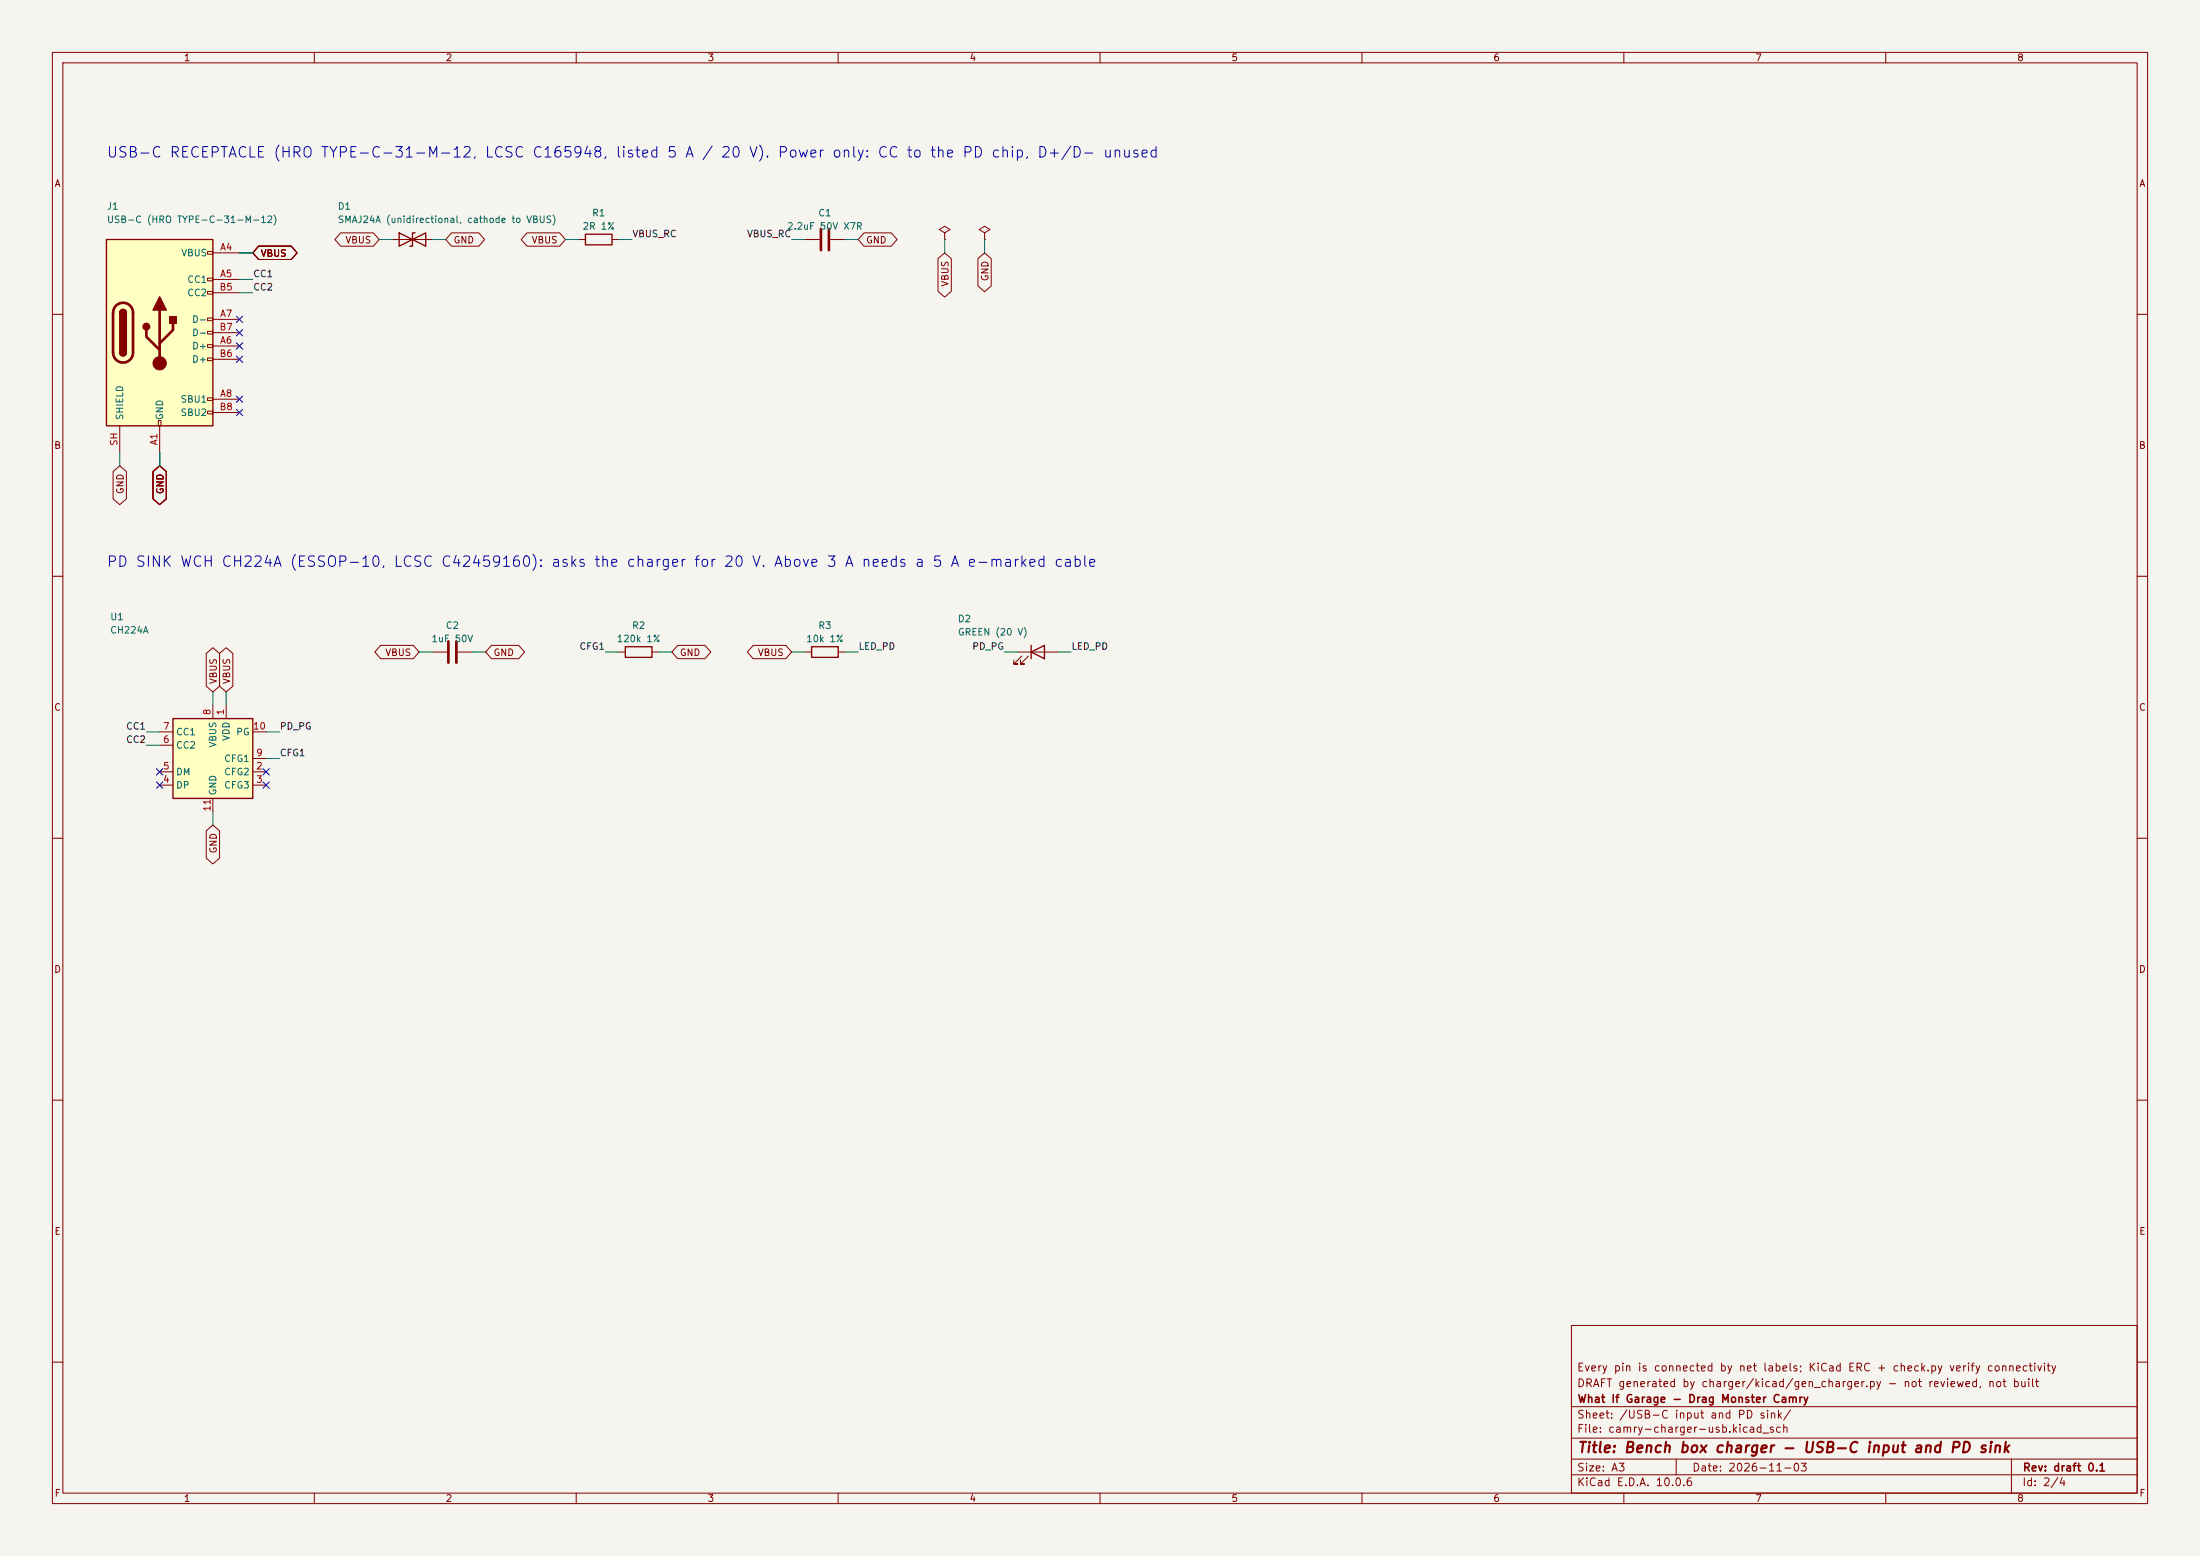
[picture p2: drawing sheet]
(kicad_sch
 (version 20250114)
 (generator "eeschema")
 (generator_version "9.0")
 (paper "A3")
 (title_block
  (title "Bench box charger - USB-C input and PD sink")
  (date "2026-11-03")
  (rev "draft 0.1")
  (company "What If Garage - Drag Monster Camry")
  (comment 1 "DRAFT generated by charger/kicad/gen_charger.py - not reviewed, not built")
  (comment 2 "Every pin is connected by net labels; KiCad ERC + check.py verify connectivity"))
 (lib_symbols
  (symbol "Connector:USB_C_Receptacle_USB2.0_16P"
   (pin_names
    (offset 1.016)) (exclude_from_sim no) (in_bom yes) (on_board yes)
   (in_pos_files yes)
   (duplicate_pin_numbers_are_jumpers no)
   (property "Reference" "J" (at 0 22.225 0) (show_name no) (do_not_autoplace no) (effects (font (size 1.27 1.27))))
   (property "Value" "USB_C_Receptacle_USB2.0_16P" (at 0 19.685 0) (show_name no) (do_not_autoplace no) (effects (font (size 1.27 1.27))))
   (property "Footprint" "" (at 3.81 0 0) (show_name no) (do_not_autoplace no) (hide yes) (effects (font (size 1.27 1.27))))
   (property "Datasheet" "https://www.usb.org/sites/default/files/documents/usb_type-c.zip" (at 3.81 0 0) (show_name no) (do_not_autoplace no) (hide yes) (effects (font (size 1.27 1.27))))
   (property "Description" "USB 2.0-only 16P Type-C Receptacle connector" (at 0 0 0) (show_name no) (do_not_autoplace no) (hide yes) (effects (font (size 1.27 1.27))))
   (symbol "USB_C_Receptacle_USB2.0_16P_0_0"
    (rectangle (start -0.254 -17.78) (end 0.254 -16.764) (stroke (width 0) (type default)) (fill (type none)))
    (rectangle (start 10.16 15.494) (end 9.144 14.986) (stroke (width 0) (type default)) (fill (type none)))
    (rectangle (start 10.16 10.414) (end 9.144 9.906) (stroke (width 0) (type default)) (fill (type none)))
    (rectangle (start 10.16 7.874) (end 9.144 7.366) (stroke (width 0) (type default)) (fill (type none)))
    (rectangle (start 10.16 2.794) (end 9.144 2.286) (stroke (width 0) (type default)) (fill (type none)))
    (rectangle (start 10.16 0.254) (end 9.144 -0.254) (stroke (width 0) (type default)) (fill (type none)))
    (rectangle (start 10.16 -2.286) (end 9.144 -2.794) (stroke (width 0) (type default)) (fill (type none)))
    (rectangle (start 10.16 -4.826) (end 9.144 -5.334) (stroke (width 0) (type default)) (fill (type none)))
    (rectangle (start 10.16 -12.446) (end 9.144 -12.954) (stroke (width 0) (type default)) (fill (type none)))
    (rectangle (start 10.16 -14.986) (end 9.144 -15.494) (stroke (width 0) (type default)) (fill (type none))))
   (symbol "USB_C_Receptacle_USB2.0_16P_0_1"
    (rectangle (start -10.16 17.78) (end 10.16 -17.78) (stroke (width 0.254) (type default)) (fill (type background)))
    (polyline (pts (xy -8.89 -3.81) (xy -8.89 3.81)) (stroke (width 0.508) (type default)) (fill (type none)))
    (rectangle (start -7.62 -3.81) (end -6.35 3.81) (stroke (width 0.254) (type default)) (fill (type outline)))
    (arc (start -7.62 3.81) (mid -6.985 4.4423) (end -6.35 3.81) (stroke (width 0.254) (type default)) (fill (type none)))
    (arc (start -7.62 3.81) (mid -6.985 4.4423) (end -6.35 3.81) (stroke (width 0.254) (type default)) (fill (type outline)))
    (arc (start -8.89 3.81) (mid -6.985 5.7067) (end -5.08 3.81) (stroke (width 0.508) (type default)) (fill (type none)))
    (arc (start -5.08 -3.81) (mid -6.985 -5.7067) (end -8.89 -3.81) (stroke (width 0.508) (type default)) (fill (type none)))
    (arc (start -6.35 -3.81) (mid -6.985 -4.4423) (end -7.62 -3.81) (stroke (width 0.254) (type default)) (fill (type none)))
    (arc (start -6.35 -3.81) (mid -6.985 -4.4423) (end -7.62 -3.81) (stroke (width 0.254) (type default)) (fill (type outline)))
    (polyline (pts (xy -5.08 3.81) (xy -5.08 -3.81)) (stroke (width 0.508) (type default)) (fill (type none)))
    (circle (center -2.54 1.143) (radius 0.635) (stroke (width 0.254) (type default)) (fill (type outline)))
    (polyline (pts (xy -1.27 4.318) (xy 0 6.858) (xy 1.27 4.318) (xy -1.27 4.318)) (stroke (width 0.254) (type default)) (fill (type outline)))
    (polyline (pts (xy 0 -2.032) (xy 2.54 0.508) (xy 2.54 1.778)) (stroke (width 0.508) (type default)) (fill (type none)))
    (polyline (pts (xy 0 -3.302) (xy -2.54 -0.762) (xy -2.54 0.508)) (stroke (width 0.508) (type default)) (fill (type none)))
    (polyline (pts (xy 0 -5.842) (xy 0 4.318)) (stroke (width 0.508) (type default)) (fill (type none)))
    (circle (center 0 -5.842) (radius 1.27) (stroke (width 0) (type default)) (fill (type outline)))
    (rectangle (start 1.905 1.778) (end 3.175 3.048) (stroke (width 0.254) (type default)) (fill (type outline))))
   (symbol "USB_C_Receptacle_USB2.0_16P_1_1"
    (pin passive line (at 0 -22.86 90) (length 5.08) (name "GND" (effects (font (size 1.27 1.27)))) (number "A1" (effects (font (size 1.27 1.27)))))
    (pin passive line (at 15.24 15.24 180) (length 5.08) (name "VBUS" (effects (font (size 1.27 1.27)))) (number "A4" (effects (font (size 1.27 1.27)))))
    (pin bidirectional line (at 15.24 10.16 180) (length 5.08) (name "CC1" (effects (font (size 1.27 1.27)))) (number "A5" (effects (font (size 1.27 1.27)))))
    (pin bidirectional line (at 15.24 -2.54 180) (length 5.08) (name "D+" (effects (font (size 1.27 1.27)))) (number "A6" (effects (font (size 1.27 1.27)))))
    (pin bidirectional line (at 15.24 2.54 180) (length 5.08) (name "D-" (effects (font (size 1.27 1.27)))) (number "A7" (effects (font (size 1.27 1.27)))))
    (pin bidirectional line (at 15.24 -12.7 180) (length 5.08) (name "SBU1" (effects (font (size 1.27 1.27)))) (number "A8" (effects (font (size 1.27 1.27)))))
    (pin passive line (at 15.24 15.24 180) (length 5.08) (hide yes) (name "VBUS" (effects (font (size 1.27 1.27)))) (number "A9" (effects (font (size 1.27 1.27)))))
    (pin passive line (at 0 -22.86 90) (length 5.08) (hide yes) (name "GND" (effects (font (size 1.27 1.27)))) (number "A12" (effects (font (size 1.27 1.27)))))
    (pin passive line (at 0 -22.86 90) (length 5.08) (hide yes) (name "GND" (effects (font (size 1.27 1.27)))) (number "B1" (effects (font (size 1.27 1.27)))))
    (pin passive line (at 15.24 15.24 180) (length 5.08) (hide yes) (name "VBUS" (effects (font (size 1.27 1.27)))) (number "B4" (effects (font (size 1.27 1.27)))))
    (pin bidirectional line (at 15.24 7.62 180) (length 5.08) (name "CC2" (effects (font (size 1.27 1.27)))) (number "B5" (effects (font (size 1.27 1.27)))))
    (pin bidirectional line (at 15.24 -5.08 180) (length 5.08) (name "D+" (effects (font (size 1.27 1.27)))) (number "B6" (effects (font (size 1.27 1.27)))))
    (pin bidirectional line (at 15.24 0 180) (length 5.08) (name "D-" (effects (font (size 1.27 1.27)))) (number "B7" (effects (font (size 1.27 1.27)))))
    (pin bidirectional line (at 15.24 -15.24 180) (length 5.08) (name "SBU2" (effects (font (size 1.27 1.27)))) (number "B8" (effects (font (size 1.27 1.27)))))
    (pin passive line (at 15.24 15.24 180) (length 5.08) (hide yes) (name "VBUS" (effects (font (size 1.27 1.27)))) (number "B9" (effects (font (size 1.27 1.27)))))
    (pin passive line (at 0 -22.86 90) (length 5.08) (hide yes) (name "GND" (effects (font (size 1.27 1.27)))) (number "B12" (effects (font (size 1.27 1.27)))))
    (pin passive line (at -7.62 -22.86 90) (length 5.08) (name "SHIELD" (effects (font (size 1.27 1.27)))) (number "SH" (effects (font (size 1.27 1.27))))))
   (embedded_fonts no))
  (symbol "Device:D_TVS"
   (pin_numbers (hide yes))
   (pin_names
    (offset 1.016) (hide yes)) (exclude_from_sim no) (in_bom yes) (on_board yes)
   (in_pos_files yes)
   (duplicate_pin_numbers_are_jumpers no)
   (property "Reference" "D" (at 0 2.54 0) (show_name no) (do_not_autoplace no) (effects (font (size 1.27 1.27))))
   (property "Value" "D_TVS" (at 0 -2.54 0) (show_name no) (do_not_autoplace no) (effects (font (size 1.27 1.27))))
   (property "Footprint" "" (at 0 0 0) (show_name no) (do_not_autoplace no) (hide yes) (effects (font (size 1.27 1.27))))
   (property "Datasheet" "" (at 0 0 0) (show_name no) (do_not_autoplace no) (hide yes) (effects (font (size 1.27 1.27))))
   (property "Description" "Bidirectional transient-voltage-suppression diode" (at 0 0 0) (show_name no) (do_not_autoplace no) (hide yes) (effects (font (size 1.27 1.27))))
   (symbol "D_TVS_0_1"
    (polyline (pts (xy -2.54 1.27) (xy -2.54 -1.27) (xy 2.54 1.27) (xy 2.54 -1.27) (xy -2.54 1.27)) (stroke (width 0.254) (type default)) (fill (type none)))
    (polyline (pts (xy 0.508 1.27) (xy 0 1.27) (xy 0 -1.27) (xy -0.508 -1.27)) (stroke (width 0.254) (type default)) (fill (type none)))
    (polyline (pts (xy 1.27 0) (xy -1.27 0)) (stroke (width 0) (type default)) (fill (type none))))
   (symbol "D_TVS_1_1"
    (pin passive line (at -3.81 0 0) (length 2.54) (name "A1" (effects (font (size 1.27 1.27)))) (number "1" (effects (font (size 1.27 1.27)))))
    (pin passive line (at 3.81 0 180) (length 2.54) (name "A2" (effects (font (size 1.27 1.27)))) (number "2" (effects (font (size 1.27 1.27))))))
   (embedded_fonts no))
  (symbol "Device:R"
   (pin_numbers (hide yes))
   (pin_names
    (offset 0)) (exclude_from_sim no) (in_bom yes) (on_board yes)
   (in_pos_files yes)
   (duplicate_pin_numbers_are_jumpers no)
   (property "Reference" "R" (at 2.032 0 90) (show_name no) (do_not_autoplace no) (effects (font (size 1.27 1.27))))
   (property "Value" "R" (at 0 0 90) (show_name no) (do_not_autoplace no) (effects (font (size 1.27 1.27))))
   (property "Footprint" "" (at -1.778 0 90) (show_name no) (do_not_autoplace no) (hide yes) (effects (font (size 1.27 1.27))))
   (property "Datasheet" "" (at 0 0 0) (show_name no) (do_not_autoplace no) (hide yes) (effects (font (size 1.27 1.27))))
   (property "Description" "Resistor" (at 0 0 0) (show_name no) (do_not_autoplace no) (hide yes) (effects (font (size 1.27 1.27))))
   (symbol "R_0_1"
    (rectangle (start -1.016 -2.54) (end 1.016 2.54) (stroke (width 0.254) (type default)) (fill (type none))))
   (symbol "R_1_1"
    (pin passive line (at 0 3.81 270) (length 1.27) (name "" (effects (font (size 1.27 1.27)))) (number "1" (effects (font (size 1.27 1.27)))))
    (pin passive line (at 0 -3.81 90) (length 1.27) (name "" (effects (font (size 1.27 1.27)))) (number "2" (effects (font (size 1.27 1.27))))))
   (embedded_fonts no))
  (symbol "Device:C"
   (pin_numbers (hide yes))
   (pin_names
    (offset 0.254)) (exclude_from_sim no) (in_bom yes) (on_board yes)
   (in_pos_files yes)
   (duplicate_pin_numbers_are_jumpers no)
   (property "Reference" "C" (at 0.635 2.54 0) (show_name no) (do_not_autoplace no) (effects (font (size 1.27 1.27)) (justify left)))
   (property "Value" "C" (at 0.635 -2.54 0) (show_name no) (do_not_autoplace no) (effects (font (size 1.27 1.27)) (justify left)))
   (property "Footprint" "" (at 0.9652 -3.81 0) (show_name no) (do_not_autoplace no) (hide yes) (effects (font (size 1.27 1.27))))
   (property "Datasheet" "" (at 0 0 0) (show_name no) (do_not_autoplace no) (hide yes) (effects (font (size 1.27 1.27))))
   (property "Description" "Unpolarized capacitor" (at 0 0 0) (show_name no) (do_not_autoplace no) (hide yes) (effects (font (size 1.27 1.27))))
   (symbol "C_0_1"
    (polyline (pts (xy -2.032 0.762) (xy 2.032 0.762)) (stroke (width 0.508) (type default)) (fill (type none)))
    (polyline (pts (xy -2.032 -0.762) (xy 2.032 -0.762)) (stroke (width 0.508) (type default)) (fill (type none))))
   (symbol "C_1_1"
    (pin passive line (at 0 3.81 270) (length 2.794) (name "" (effects (font (size 1.27 1.27)))) (number "1" (effects (font (size 1.27 1.27)))))
    (pin passive line (at 0 -3.81 90) (length 2.794) (name "" (effects (font (size 1.27 1.27)))) (number "2" (effects (font (size 1.27 1.27))))))
   (embedded_fonts no))
  (symbol "power:PWR_FLAG"
   (power global)
   (pin_numbers (hide yes))
   (pin_names
    (offset 0) (hide yes)) (exclude_from_sim no) (in_bom yes) (on_board yes)
   (in_pos_files yes)
   (duplicate_pin_numbers_are_jumpers no)
   (property "Reference" "#FLG" (at 0 1.905 0) (show_name no) (do_not_autoplace no) (hide yes) (effects (font (size 1.27 1.27))))
   (property "Value" "PWR_FLAG" (at 0 3.81 0) (show_name no) (do_not_autoplace no) (effects (font (size 1.27 1.27))))
   (property "Footprint" "" (at 0 0 0) (show_name no) (do_not_autoplace no) (hide yes) (effects (font (size 1.27 1.27))))
   (property "Datasheet" "" (at 0 0 0) (show_name no) (do_not_autoplace no) (hide yes) (effects (font (size 1.27 1.27))))
   (property "Description" "Special symbol for telling ERC where power comes from" (at 0 0 0) (show_name no) (do_not_autoplace no) (hide yes) (effects (font (size 1.27 1.27))))
   (symbol "PWR_FLAG_0_0"
    (pin power_out line (at 0 0 90) (length 0) (name "" (effects (font (size 1.27 1.27)))) (number "1" (effects (font (size 1.27 1.27))))))
   (symbol "PWR_FLAG_0_1"
    (polyline (pts (xy 0 0) (xy 0 1.27) (xy -1.016 1.905) (xy 0 2.54) (xy 1.016 1.905) (xy 0 1.27)) (stroke (width 0) (type default)) (fill (type none))))
   (embedded_fonts no))
  (symbol "Interface_USB:CH224K" (exclude_from_sim no) (in_bom yes) (on_board yes)
   (in_pos_files yes)
   (duplicate_pin_numbers_are_jumpers no)
   (property "Reference" "U" (at -7.874 -8.89 0) (show_name no) (do_not_autoplace no) (effects (font (size 1.27 1.27)) (justify left)))
   (property "Value" "CH224K" (at 3.048 -8.89 0) (show_name no) (do_not_autoplace no) (effects (font (size 1.27 1.27)) (justify left)))
   (property "Footprint" "Package_SO:SSOP-10-1EP_3.9x4.9mm_P1mm_EP2.1x3.3mm" (at 0 -24.13 0) (show_name no) (do_not_autoplace no) (hide yes) (effects (font (size 1.27 1.27))))
   (property "Datasheet" "https://www.wch.cn/downloads/file/301.html" (at 0 13.97 0) (show_name no) (do_not_autoplace no) (hide yes) (effects (font (size 1.27 1.27))))
   (property "Description" "100W USB Type-C PD3.0/2.0, BC1.2 Sink Controller, SSOP-10" (at 0 0 0) (show_name no) (do_not_autoplace no) (hide yes) (effects (font (size 1.27 1.27))))
   (symbol "CH224K_1_1"
    (rectangle (start -7.62 7.62) (end 7.62 -7.62) (stroke (width 0.254) (type default)) (fill (type background)))
    (pin power_in line (at 2.54 10.16 270) (length 2.54) (name "VDD" (effects (font (size 1.27 1.27)))) (number "1" (effects (font (size 1.27 1.27)))))
    (pin passive line (at 10.16 -2.54 180) (length 2.54) (name "CFG2" (effects (font (size 1.27 1.27)))) (number "2" (effects (font (size 1.27 1.27)))))
    (pin passive line (at 10.16 -5.08 180) (length 2.54) (name "CFG3" (effects (font (size 1.27 1.27)))) (number "3" (effects (font (size 1.27 1.27)))))
    (pin bidirectional line (at -10.16 -5.08 0) (length 2.54) (name "DP" (effects (font (size 1.27 1.27)))) (number "4" (effects (font (size 1.27 1.27)))))
    (pin bidirectional line (at -10.16 -2.54 0) (length 2.54) (name "DM" (effects (font (size 1.27 1.27)))) (number "5" (effects (font (size 1.27 1.27)))))
    (pin bidirectional line (at -10.16 2.54 0) (length 2.54) (name "CC2" (effects (font (size 1.27 1.27)))) (number "6" (effects (font (size 1.27 1.27)))))
    (pin bidirectional line (at -10.16 5.08 0) (length 2.54) (name "CC1" (effects (font (size 1.27 1.27)))) (number "7" (effects (font (size 1.27 1.27)))))
    (pin passive line (at 0 10.16 270) (length 2.54) (name "VBUS" (effects (font (size 1.27 1.27)))) (number "8" (effects (font (size 1.27 1.27)))))
    (pin passive line (at 10.16 0 180) (length 2.54) (name "CFG1" (effects (font (size 1.27 1.27)))) (number "9" (effects (font (size 1.27 1.27)))))
    (pin open_collector line (at 10.16 5.08 180) (length 2.54) (name "PG" (effects (font (size 1.27 1.27)))) (number "10" (effects (font (size 1.27 1.27)))))
    (pin power_in line (at 0 -10.16 90) (length 2.54) (name "GND" (effects (font (size 1.27 1.27)))) (number "11" (effects (font (size 1.27 1.27))))))
   (embedded_fonts no))
  (symbol "Device:LED"
   (pin_numbers (hide yes))
   (pin_names
    (offset 1.016) (hide yes)) (exclude_from_sim no) (in_bom yes) (on_board yes)
   (in_pos_files yes)
   (duplicate_pin_numbers_are_jumpers no)
   (property "Reference" "D" (at 0 2.54 0) (show_name no) (do_not_autoplace no) (effects (font (size 1.27 1.27))))
   (property "Value" "LED" (at 0 -2.54 0) (show_name no) (do_not_autoplace no) (effects (font (size 1.27 1.27))))
   (property "Footprint" "" (at 0 0 0) (show_name no) (do_not_autoplace no) (hide yes) (effects (font (size 1.27 1.27))))
   (property "Datasheet" "" (at 0 0 0) (show_name no) (do_not_autoplace no) (hide yes) (effects (font (size 1.27 1.27))))
   (property "Description" "Light emitting diode" (at 0 0 0) (show_name no) (do_not_autoplace no) (hide yes) (effects (font (size 1.27 1.27))))
   (property "Sim.Pins" "1=K 2=A" (at 0 0 0) (show_name no) (do_not_autoplace no) (hide yes) (effects (font (size 1.27 1.27))))
   (symbol "LED_0_1"
    (polyline (pts (xy -3.048 -0.762) (xy -4.572 -2.286) (xy -3.81 -2.286) (xy -4.572 -2.286) (xy -4.572 -1.524)) (stroke (width 0) (type default)) (fill (type none)))
    (polyline (pts (xy -1.778 -0.762) (xy -3.302 -2.286) (xy -2.54 -2.286) (xy -3.302 -2.286) (xy -3.302 -1.524)) (stroke (width 0) (type default)) (fill (type none)))
    (polyline (pts (xy -1.27 0) (xy 1.27 0)) (stroke (width 0) (type default)) (fill (type none)))
    (polyline (pts (xy -1.27 -1.27) (xy -1.27 1.27)) (stroke (width 0.254) (type default)) (fill (type none)))
    (polyline (pts (xy 1.27 -1.27) (xy 1.27 1.27) (xy -1.27 0) (xy 1.27 -1.27)) (stroke (width 0.254) (type default)) (fill (type none))))
   (symbol "LED_1_1"
    (pin passive line (at -3.81 0 0) (length 2.54) (name "K" (effects (font (size 1.27 1.27)))) (number "1" (effects (font (size 1.27 1.27)))))
    (pin passive line (at 3.81 0 180) (length 2.54) (name "A" (effects (font (size 1.27 1.27)))) (number "2" (effects (font (size 1.27 1.27))))))
   (embedded_fonts no)))
 (text "USB-C RECEPTACLE (HRO TYPE-C-31-M-12, LCSC C165948, listed 5 A / 20 V). Power only: CC to the PD chip, D+/D- unused"
  (exclude_from_sim no)
  (at 20.32 30.48 0)
  (effects (font (size 2 2)) (justify left bottom)))
 (symbol
  (lib_id "Connector:USB_C_Receptacle_USB2.0_16P")
  (at 30.48 63.5 0)
  (unit 1)
  (exclude_from_sim no)
  (in_bom yes)
  (on_board yes)
  (dnp no)
  (property "Reference" "J1" (at 20.32 39.37 0) (effects (font (size 1.27 1.27)) (justify left)))
  (property "Value" "USB-C (HRO TYPE-C-31-M-12)" (at 20.32 41.91 0) (effects (font (size 1.27 1.27)) (justify left)))
  (property "Footprint" "Connector_USB:USB_C_Receptacle_HRO_TYPE-C-31-M-12" (at 30.48 63.5 0) (hide yes) (effects (font (size 1.27 1.27))))
  (property "Datasheet" "" (at 30.48 63.5 0) (hide yes) (effects (font (size 1.27 1.27))))
  (property "Description" "top-mount right angle (HRO drawing: 5 A / 20 V, -30 to 80 C) at the board edge, faces the opening in the bench box left wall" (at 30.48 63.5 0) (hide yes) (effects (font (size 1.27 1.27))))
  (property "Manufacturer" "Korean Hroparts Elec (HRO)" (at 30.48 63.5 0) (hide yes) (effects (font (size 1.27 1.27))))
  (property "MPN" "TYPE-C-31-M-12" (at 30.48 63.5 0) (hide yes) (effects (font (size 1.27 1.27))))
  (property "LCSC" "C165948" (at 30.48 63.5 0) (hide yes) (effects (font (size 1.27 1.27))))
  (pin "A1")
  (pin "A4")
  (pin "A5")
  (pin "A6")
  (pin "A7")
  (pin "A8")
  (pin "A9")
  (pin "A12")
  (pin "B1")
  (pin "B4")
  (pin "B5")
  (pin "B6")
  (pin "B7")
  (pin "B8")
  (pin "B9")
  (pin "B12")
  (pin "SH"))
 (wire
  (pts (xy 30.48 86.36) (xy 30.48 88.9))
  (stroke (width 0) (type default)))
 (global_label "GND"
  (shape bidirectional)
  (at 30.48 88.9 270)
  (fields_autoplaced yes)
  (effects (font (size 1.27 1.27)) (justify right))
  (property "Intersheetrefs" "${INTERSHEET_REFS}" (at 30.48 88.9 0) (hide yes) (effects (font (size 1.27 1.27)) (justify left))))
 (wire
  (pts (xy 45.72 48.26) (xy 48.26 48.26))
  (stroke (width 0) (type default)))
 (global_label "VBUS"
  (shape bidirectional)
  (at 48.26 48.26 0)
  (fields_autoplaced yes)
  (effects (font (size 1.27 1.27)) (justify left))
  (property "Intersheetrefs" "${INTERSHEET_REFS}" (at 48.26 48.26 0) (hide yes) (effects (font (size 1.27 1.27)) (justify left))))
 (wire
  (pts (xy 45.72 53.34) (xy 48.26 53.34))
  (stroke (width 0) (type default)))
 (label "CC1"
  (at 48.26 53.34 0)
  (fields_autoplaced yes)
  (effects (font (size 1.27 1.27)) (justify left bottom)))
 (no_connect
  (at 45.72 66.04))
 (no_connect
  (at 45.72 60.96))
 (no_connect
  (at 45.72 76.2))
 (wire
  (pts (xy 45.72 48.26) (xy 48.26 48.26))
  (stroke (width 0) (type default)))
 (global_label "VBUS"
  (shape bidirectional)
  (at 48.26 48.26 0)
  (fields_autoplaced yes)
  (effects (font (size 1.27 1.27)) (justify left))
  (property "Intersheetrefs" "${INTERSHEET_REFS}" (at 48.26 48.26 0) (hide yes) (effects (font (size 1.27 1.27)) (justify left))))
 (wire
  (pts (xy 30.48 86.36) (xy 30.48 88.9))
  (stroke (width 0) (type default)))
 (global_label "GND"
  (shape bidirectional)
  (at 30.48 88.9 270)
  (fields_autoplaced yes)
  (effects (font (size 1.27 1.27)) (justify right))
  (property "Intersheetrefs" "${INTERSHEET_REFS}" (at 30.48 88.9 0) (hide yes) (effects (font (size 1.27 1.27)) (justify left))))
 (wire
  (pts (xy 30.48 86.36) (xy 30.48 88.9))
  (stroke (width 0) (type default)))
 (global_label "GND"
  (shape bidirectional)
  (at 30.48 88.9 270)
  (fields_autoplaced yes)
  (effects (font (size 1.27 1.27)) (justify right))
  (property "Intersheetrefs" "${INTERSHEET_REFS}" (at 30.48 88.9 0) (hide yes) (effects (font (size 1.27 1.27)) (justify left))))
 (wire
  (pts (xy 45.72 48.26) (xy 48.26 48.26))
  (stroke (width 0) (type default)))
 (global_label "VBUS"
  (shape bidirectional)
  (at 48.26 48.26 0)
  (fields_autoplaced yes)
  (effects (font (size 1.27 1.27)) (justify left))
  (property "Intersheetrefs" "${INTERSHEET_REFS}" (at 48.26 48.26 0) (hide yes) (effects (font (size 1.27 1.27)) (justify left))))
 (wire
  (pts (xy 45.72 55.88) (xy 48.26 55.88))
  (stroke (width 0) (type default)))
 (label "CC2"
  (at 48.26 55.88 0)
  (fields_autoplaced yes)
  (effects (font (size 1.27 1.27)) (justify left bottom)))
 (no_connect
  (at 45.72 68.58))
 (no_connect
  (at 45.72 63.5))
 (no_connect
  (at 45.72 78.74))
 (wire
  (pts (xy 45.72 48.26) (xy 48.26 48.26))
  (stroke (width 0) (type default)))
 (global_label "VBUS"
  (shape bidirectional)
  (at 48.26 48.26 0)
  (fields_autoplaced yes)
  (effects (font (size 1.27 1.27)) (justify left))
  (property "Intersheetrefs" "${INTERSHEET_REFS}" (at 48.26 48.26 0) (hide yes) (effects (font (size 1.27 1.27)) (justify left))))
 (wire
  (pts (xy 30.48 86.36) (xy 30.48 88.9))
  (stroke (width 0) (type default)))
 (global_label "GND"
  (shape bidirectional)
  (at 30.48 88.9 270)
  (fields_autoplaced yes)
  (effects (font (size 1.27 1.27)) (justify right))
  (property "Intersheetrefs" "${INTERSHEET_REFS}" (at 30.48 88.9 0) (hide yes) (effects (font (size 1.27 1.27)) (justify left))))
 (wire
  (pts (xy 22.86 86.36) (xy 22.86 88.9))
  (stroke (width 0) (type default)))
 (global_label "GND"
  (shape bidirectional)
  (at 22.86 88.9 270)
  (fields_autoplaced yes)
  (effects (font (size 1.27 1.27)) (justify right))
  (property "Intersheetrefs" "${INTERSHEET_REFS}" (at 22.86 88.9 0) (hide yes) (effects (font (size 1.27 1.27)) (justify left))))
 (symbol
  (lib_id "Device:D_TVS")
  (at 78.74 45.72 0)
  (unit 1)
  (exclude_from_sim no)
  (in_bom yes)
  (on_board yes)
  (dnp no)
  (property "Reference" "D1" (at 64.39 39.37 0) (effects (font (size 1.27 1.27)) (justify left)))
  (property "Value" "SMAJ24A (unidirectional, cathode to VBUS)" (at 64.39 41.91 0) (effects (font (size 1.27 1.27)) (justify left)))
  (property "Footprint" "Diode_SMD:D_SMA" (at 78.74 45.72 0) (hide yes) (effects (font (size 1.27 1.27))))
  (property "Datasheet" "" (at 78.74 45.72 0) (hide yes) (effects (font (size 1.27 1.27))))
  (property "Description" "clamps plug-in spikes below the BQ24610 33 V absolute maximum" (at 78.74 45.72 0) (hide yes) (effects (font (size 1.27 1.27))))
  (property "Manufacturer" "Littelfuse" (at 78.74 45.72 0) (hide yes) (effects (font (size 1.27 1.27))))
  (property "MPN" "SMAJ24A" (at 78.74 45.72 0) (hide yes) (effects (font (size 1.27 1.27))))
  (property "LCSC" "" (at 78.74 45.72 0) (hide yes) (effects (font (size 1.27 1.27))))
  (pin "1")
  (pin "2"))
 (wire
  (pts (xy 74.93 45.72) (xy 72.39 45.72))
  (stroke (width 0) (type default)))
 (global_label "VBUS"
  (shape bidirectional)
  (at 72.39 45.72 180)
  (fields_autoplaced yes)
  (effects (font (size 1.27 1.27)) (justify right))
  (property "Intersheetrefs" "${INTERSHEET_REFS}" (at 72.39 45.72 0) (hide yes) (effects (font (size 1.27 1.27)) (justify left))))
 (wire
  (pts (xy 82.55 45.72) (xy 85.09 45.72))
  (stroke (width 0) (type default)))
 (global_label "GND"
  (shape bidirectional)
  (at 85.09 45.72 0)
  (fields_autoplaced yes)
  (effects (font (size 1.27 1.27)) (justify left))
  (property "Intersheetrefs" "${INTERSHEET_REFS}" (at 85.09 45.72 0) (hide yes) (effects (font (size 1.27 1.27)) (justify left))))
 (symbol
  (lib_id "Device:R")
  (at 114.3 45.72 90)
  (unit 1)
  (exclude_from_sim no)
  (in_bom yes)
  (on_board yes)
  (dnp no)
  (property "Reference" "R1" (at 114.3 40.64 90) (effects (font (size 1.27 1.27))))
  (property "Value" "2R 1%" (at 114.3 43.18 90) (effects (font (size 1.27 1.27))))
  (property "Footprint" "Resistor_SMD:R_2010_5025Metric" (at 114.3 45.72 90) (hide yes) (effects (font (size 1.27 1.27))))
  (property "Datasheet" "" (at 114.3 45.72 90) (hide yes) (effects (font (size 1.27 1.27))))
  (property "Description" "TI SLUS892D 10.2.1.2.5 hot-plug damper" (at 114.3 45.72 90) (hide yes) (effects (font (size 1.27 1.27))))
  (property "Manufacturer" "Yageo" (at 114.3 45.72 90) (hide yes) (effects (font (size 1.27 1.27))))
  (property "MPN" "RC2010FK-072RL" (at 114.3 45.72 90) (hide yes) (effects (font (size 1.27 1.27))))
  (property "LCSC" "" (at 114.3 45.72 90) (hide yes) (effects (font (size 1.27 1.27))))
  (pin "1")
  (pin "2"))
 (wire
  (pts (xy 110.49 45.72) (xy 107.95 45.72))
  (stroke (width 0) (type default)))
 (global_label "VBUS"
  (shape bidirectional)
  (at 107.95 45.72 180)
  (fields_autoplaced yes)
  (effects (font (size 1.27 1.27)) (justify right))
  (property "Intersheetrefs" "${INTERSHEET_REFS}" (at 107.95 45.72 0) (hide yes) (effects (font (size 1.27 1.27)) (justify left))))
 (wire
  (pts (xy 118.11 45.72) (xy 120.65 45.72))
  (stroke (width 0) (type default)))
 (label "VBUS_RC"
  (at 120.65 45.72 0)
  (fields_autoplaced yes)
  (effects (font (size 1.27 1.27)) (justify left bottom)))
 (symbol
  (lib_id "Device:C")
  (at 157.48 45.72 90)
  (unit 1)
  (exclude_from_sim no)
  (in_bom yes)
  (on_board yes)
  (dnp no)
  (property "Reference" "C1" (at 157.48 40.64 90) (effects (font (size 1.27 1.27))))
  (property "Value" "2.2uF 50V X7R" (at 157.48 43.18 90) (effects (font (size 1.27 1.27))))
  (property "Footprint" "Capacitor_SMD:C_1210_3225Metric" (at 157.48 45.72 90) (hide yes) (effects (font (size 1.27 1.27))))
  (property "Datasheet" "" (at 157.48 45.72 90) (hide yes) (effects (font (size 1.27 1.27))))
  (property "Description" "" (at 157.48 45.72 90) (hide yes) (effects (font (size 1.27 1.27))))
  (property "Manufacturer" "TDK" (at 157.48 45.72 90) (hide yes) (effects (font (size 1.27 1.27))))
  (property "MPN" "C3225X7R1H225K250AB" (at 157.48 45.72 90) (hide yes) (effects (font (size 1.27 1.27))))
  (property "LCSC" "" (at 157.48 45.72 90) (hide yes) (effects (font (size 1.27 1.27))))
  (pin "1")
  (pin "2"))
 (wire
  (pts (xy 153.67 45.72) (xy 151.13 45.72))
  (stroke (width 0) (type default)))
 (label "VBUS_RC"
  (at 151.13 45.72 180)
  (fields_autoplaced yes)
  (effects (font (size 1.27 1.27)) (justify right bottom)))
 (wire
  (pts (xy 161.29 45.72) (xy 163.83 45.72))
  (stroke (width 0) (type default)))
 (global_label "GND"
  (shape bidirectional)
  (at 163.83 45.72 0)
  (fields_autoplaced yes)
  (effects (font (size 1.27 1.27)) (justify left))
  (property "Intersheetrefs" "${INTERSHEET_REFS}" (at 163.83 45.72 0) (hide yes) (effects (font (size 1.27 1.27)) (justify left))))
 (symbol
  (lib_id "power:PWR_FLAG")
  (at 180.34 45.72 0)
  (unit 1)
  (exclude_from_sim no)
  (in_bom no)
  (on_board no)
  (dnp no)
  (property "Reference" "#FLG01" (at 180.34 39.37 0) (hide yes) (effects (font (size 1.27 1.27)) (justify left)))
  (property "Value" "PWR_FLAG" (at 180.34 41.91 0) (hide yes) (effects (font (size 1.27 1.27)) (justify left)))
  (property "Footprint" "" (at 180.34 45.72 0) (hide yes) (effects (font (size 1.27 1.27))))
  (property "Datasheet" "" (at 180.34 45.72 0) (hide yes) (effects (font (size 1.27 1.27))))
  (property "Description" "" (at 180.34 45.72 0) (hide yes) (effects (font (size 1.27 1.27))))
  (pin "1"))
 (wire
  (pts (xy 180.34 45.72) (xy 180.34 48.26))
  (stroke (width 0) (type default)))
 (global_label "VBUS"
  (shape bidirectional)
  (at 180.34 48.26 270)
  (fields_autoplaced yes)
  (effects (font (size 1.27 1.27)) (justify right))
  (property "Intersheetrefs" "${INTERSHEET_REFS}" (at 180.34 48.26 0) (hide yes) (effects (font (size 1.27 1.27)) (justify left))))
 (symbol
  (lib_id "power:PWR_FLAG")
  (at 187.96 45.72 0)
  (unit 1)
  (exclude_from_sim no)
  (in_bom no)
  (on_board no)
  (dnp no)
  (property "Reference" "#FLG02" (at 187.96 39.37 0) (hide yes) (effects (font (size 1.27 1.27)) (justify left)))
  (property "Value" "PWR_FLAG" (at 187.96 41.91 0) (hide yes) (effects (font (size 1.27 1.27)) (justify left)))
  (property "Footprint" "" (at 187.96 45.72 0) (hide yes) (effects (font (size 1.27 1.27))))
  (property "Datasheet" "" (at 187.96 45.72 0) (hide yes) (effects (font (size 1.27 1.27))))
  (property "Description" "" (at 187.96 45.72 0) (hide yes) (effects (font (size 1.27 1.27))))
  (pin "1"))
 (wire
  (pts (xy 187.96 45.72) (xy 187.96 48.26))
  (stroke (width 0) (type default)))
 (global_label "GND"
  (shape bidirectional)
  (at 187.96 48.26 270)
  (fields_autoplaced yes)
  (effects (font (size 1.27 1.27)) (justify right))
  (property "Intersheetrefs" "${INTERSHEET_REFS}" (at 187.96 48.26 0) (hide yes) (effects (font (size 1.27 1.27)) (justify left))))
 (text "PD SINK WCH CH224A (ESSOP-10, LCSC C42459160): asks the charger for 20 V. Above 3 A needs a 5 A e-marked cable"
  (exclude_from_sim no)
  (at 20.32 108.6 0)
  (effects (font (size 2 2)) (justify left bottom)))
 (symbol
  (lib_id "Interface_USB:CH224K")
  (at 40.64 144.78 0)
  (unit 1)
  (exclude_from_sim no)
  (in_bom yes)
  (on_board yes)
  (dnp no)
  (property "Reference" "U1" (at 20.94 117.73 0) (effects (font (size 1.27 1.27)) (justify left)))
  (property "Value" "CH224A" (at 20.94 120.27 0) (effects (font (size 1.27 1.27)) (justify left)))
  (property "Footprint" "Package_SO:SSOP-10-1EP_3.9x4.9mm_P1mm_EP2.1x3.3mm" (at 40.64 144.78 0) (hide yes) (effects (font (size 1.27 1.27))))
  (property "Datasheet" "" (at 40.64 144.78 0) (hide yes) (effects (font (size 1.27 1.27))))
  (property "Description" "CH224A (VHV on pin 1 rated 30 V); same pinout as the CH224K symbol. CFG2/CFG3 open; DP/DM (BC1.2 / QC detection) unused, PD runs on CC" (at 40.64 144.78 0) (hide yes) (effects (font (size 1.27 1.27))))
  (property "Manufacturer" "WCH" (at 40.64 144.78 0) (hide yes) (effects (font (size 1.27 1.27))))
  (property "MPN" "CH224A" (at 40.64 144.78 0) (hide yes) (effects (font (size 1.27 1.27))))
  (property "LCSC" "C42459160" (at 40.64 144.78 0) (hide yes) (effects (font (size 1.27 1.27))))
  (pin "1")
  (pin "2")
  (pin "3")
  (pin "4")
  (pin "5")
  (pin "6")
  (pin "7")
  (pin "8")
  (pin "9")
  (pin "10")
  (pin "11"))
 (wire
  (pts (xy 43.18 134.62) (xy 43.18 132.08))
  (stroke (width 0) (type default)))
 (global_label "VBUS"
  (shape bidirectional)
  (at 43.18 132.08 90)
  (fields_autoplaced yes)
  (effects (font (size 1.27 1.27)) (justify left))
  (property "Intersheetrefs" "${INTERSHEET_REFS}" (at 43.18 132.08 0) (hide yes) (effects (font (size 1.27 1.27)) (justify left))))
 (no_connect
  (at 50.8 147.32))
 (no_connect
  (at 50.8 149.86))
 (no_connect
  (at 30.48 149.86))
 (no_connect
  (at 30.48 147.32))
 (wire
  (pts (xy 30.48 142.24) (xy 27.94 142.24))
  (stroke (width 0) (type default)))
 (label "CC2"
  (at 27.94 142.24 180)
  (fields_autoplaced yes)
  (effects (font (size 1.27 1.27)) (justify right bottom)))
 (wire
  (pts (xy 30.48 139.7) (xy 27.94 139.7))
  (stroke (width 0) (type default)))
 (label "CC1"
  (at 27.94 139.7 180)
  (fields_autoplaced yes)
  (effects (font (size 1.27 1.27)) (justify right bottom)))
 (wire
  (pts (xy 40.64 134.62) (xy 40.64 132.08))
  (stroke (width 0) (type default)))
 (global_label "VBUS"
  (shape bidirectional)
  (at 40.64 132.08 90)
  (fields_autoplaced yes)
  (effects (font (size 1.27 1.27)) (justify left))
  (property "Intersheetrefs" "${INTERSHEET_REFS}" (at 40.64 132.08 0) (hide yes) (effects (font (size 1.27 1.27)) (justify left))))
 (wire
  (pts (xy 50.8 144.78) (xy 53.34 144.78))
  (stroke (width 0) (type default)))
 (label "CFG1"
  (at 53.34 144.78 0)
  (fields_autoplaced yes)
  (effects (font (size 1.27 1.27)) (justify left bottom)))
 (wire
  (pts (xy 50.8 139.7) (xy 53.34 139.7))
  (stroke (width 0) (type default)))
 (label "PD_PG"
  (at 53.34 139.7 0)
  (fields_autoplaced yes)
  (effects (font (size 1.27 1.27)) (justify left bottom)))
 (wire
  (pts (xy 40.64 154.94) (xy 40.64 157.48))
  (stroke (width 0) (type default)))
 (global_label "GND"
  (shape bidirectional)
  (at 40.64 157.48 270)
  (fields_autoplaced yes)
  (effects (font (size 1.27 1.27)) (justify right))
  (property "Intersheetrefs" "${INTERSHEET_REFS}" (at 40.64 157.48 0) (hide yes) (effects (font (size 1.27 1.27)) (justify left))))
 (symbol
  (lib_id "Device:C")
  (at 86.36 124.46 90)
  (unit 1)
  (exclude_from_sim no)
  (in_bom yes)
  (on_board yes)
  (dnp no)
  (property "Reference" "C2" (at 86.36 119.38 90) (effects (font (size 1.27 1.27))))
  (property "Value" "1uF 50V" (at 86.36 121.92 90) (effects (font (size 1.27 1.27))))
  (property "Footprint" "Capacitor_SMD:C_0805_2012Metric" (at 86.36 124.46 90) (hide yes) (effects (font (size 1.27 1.27))))
  (property "Datasheet" "" (at 86.36 124.46 90) (hide yes) (effects (font (size 1.27 1.27))))
  (property "Description" "" (at 86.36 124.46 90) (hide yes) (effects (font (size 1.27 1.27))))
  (property "Manufacturer" "Murata" (at 86.36 124.46 90) (hide yes) (effects (font (size 1.27 1.27))))
  (property "MPN" "GRM21BR71H105KA12L" (at 86.36 124.46 90) (hide yes) (effects (font (size 1.27 1.27))))
  (property "LCSC" "" (at 86.36 124.46 90) (hide yes) (effects (font (size 1.27 1.27))))
  (pin "1")
  (pin "2"))
 (wire
  (pts (xy 82.55 124.46) (xy 80.01 124.46))
  (stroke (width 0) (type default)))
 (global_label "VBUS"
  (shape bidirectional)
  (at 80.01 124.46 180)
  (fields_autoplaced yes)
  (effects (font (size 1.27 1.27)) (justify right))
  (property "Intersheetrefs" "${INTERSHEET_REFS}" (at 80.01 124.46 0) (hide yes) (effects (font (size 1.27 1.27)) (justify left))))
 (wire
  (pts (xy 90.17 124.46) (xy 92.71 124.46))
  (stroke (width 0) (type default)))
 (global_label "GND"
  (shape bidirectional)
  (at 92.71 124.46 0)
  (fields_autoplaced yes)
  (effects (font (size 1.27 1.27)) (justify left))
  (property "Intersheetrefs" "${INTERSHEET_REFS}" (at 92.71 124.46 0) (hide yes) (effects (font (size 1.27 1.27)) (justify left))))
 (symbol
  (lib_id "Device:R")
  (at 121.92 124.46 90)
  (unit 1)
  (exclude_from_sim no)
  (in_bom yes)
  (on_board yes)
  (dnp no)
  (property "Reference" "R2" (at 121.92 119.38 90) (effects (font (size 1.27 1.27))))
  (property "Value" "120k 1%" (at 121.92 121.92 90) (effects (font (size 1.27 1.27))))
  (property "Footprint" "Resistor_SMD:R_0603_1608Metric" (at 121.92 124.46 90) (hide yes) (effects (font (size 1.27 1.27))))
  (property "Datasheet" "" (at 121.92 124.46 90) (hide yes) (effects (font (size 1.27 1.27))))
  (property "Description" "CH224 Table 5-1: 120k = 20 V request" (at 121.92 124.46 90) (hide yes) (effects (font (size 1.27 1.27))))
  (property "Manufacturer" "Yageo" (at 121.92 124.46 90) (hide yes) (effects (font (size 1.27 1.27))))
  (property "MPN" "RC0603FR-07120KL" (at 121.92 124.46 90) (hide yes) (effects (font (size 1.27 1.27))))
  (property "LCSC" "" (at 121.92 124.46 90) (hide yes) (effects (font (size 1.27 1.27))))
  (pin "1")
  (pin "2"))
 (wire
  (pts (xy 118.11 124.46) (xy 115.57 124.46))
  (stroke (width 0) (type default)))
 (label "CFG1"
  (at 115.57 124.46 180)
  (fields_autoplaced yes)
  (effects (font (size 1.27 1.27)) (justify right bottom)))
 (wire
  (pts (xy 125.73 124.46) (xy 128.27 124.46))
  (stroke (width 0) (type default)))
 (global_label "GND"
  (shape bidirectional)
  (at 128.27 124.46 0)
  (fields_autoplaced yes)
  (effects (font (size 1.27 1.27)) (justify left))
  (property "Intersheetrefs" "${INTERSHEET_REFS}" (at 128.27 124.46 0) (hide yes) (effects (font (size 1.27 1.27)) (justify left))))
 (symbol
  (lib_id "Device:R")
  (at 157.48 124.46 90)
  (unit 1)
  (exclude_from_sim no)
  (in_bom yes)
  (on_board yes)
  (dnp no)
  (property "Reference" "R3" (at 157.48 119.38 90) (effects (font (size 1.27 1.27))))
  (property "Value" "10k 1%" (at 157.48 121.92 90) (effects (font (size 1.27 1.27))))
  (property "Footprint" "Resistor_SMD:R_0603_1608Metric" (at 157.48 124.46 90) (hide yes) (effects (font (size 1.27 1.27))))
  (property "Datasheet" "" (at 157.48 124.46 90) (hide yes) (effects (font (size 1.27 1.27))))
  (property "Description" "" (at 157.48 124.46 90) (hide yes) (effects (font (size 1.27 1.27))))
  (property "Manufacturer" "Yageo" (at 157.48 124.46 90) (hide yes) (effects (font (size 1.27 1.27))))
  (property "MPN" "RC0603FR-0710KL" (at 157.48 124.46 90) (hide yes) (effects (font (size 1.27 1.27))))
  (property "LCSC" "" (at 157.48 124.46 90) (hide yes) (effects (font (size 1.27 1.27))))
  (pin "1")
  (pin "2"))
 (wire
  (pts (xy 153.67 124.46) (xy 151.13 124.46))
  (stroke (width 0) (type default)))
 (global_label "VBUS"
  (shape bidirectional)
  (at 151.13 124.46 180)
  (fields_autoplaced yes)
  (effects (font (size 1.27 1.27)) (justify right))
  (property "Intersheetrefs" "${INTERSHEET_REFS}" (at 151.13 124.46 0) (hide yes) (effects (font (size 1.27 1.27)) (justify left))))
 (wire
  (pts (xy 161.29 124.46) (xy 163.83 124.46))
  (stroke (width 0) (type default)))
 (label "LED_PD"
  (at 163.83 124.46 0)
  (fields_autoplaced yes)
  (effects (font (size 1.27 1.27)) (justify left bottom)))
 (symbol
  (lib_id "Device:LED")
  (at 198.12 124.46 0)
  (unit 1)
  (exclude_from_sim no)
  (in_bom yes)
  (on_board yes)
  (dnp no)
  (property "Reference" "D2" (at 182.77 118.11 0) (effects (font (size 1.27 1.27)) (justify left)))
  (property "Value" "GREEN (20 V)" (at 182.77 120.65 0) (effects (font (size 1.27 1.27)) (justify left)))
  (property "Footprint" "LED_SMD:LED_0603_1608Metric" (at 198.12 124.46 0) (hide yes) (effects (font (size 1.27 1.27))))
  (property "Datasheet" "" (at 198.12 124.46 0) (hide yes) (effects (font (size 1.27 1.27))))
  (property "Description" "lit once the charger agreed to 20 V" (at 198.12 124.46 0) (hide yes) (effects (font (size 1.27 1.27))))
  (property "Manufacturer" "Lite-On" (at 198.12 124.46 0) (hide yes) (effects (font (size 1.27 1.27))))
  (property "MPN" "LTST-C191KGKT" (at 198.12 124.46 0) (hide yes) (effects (font (size 1.27 1.27))))
  (property "LCSC" "" (at 198.12 124.46 0) (hide yes) (effects (font (size 1.27 1.27))))
  (pin "1")
  (pin "2"))
 (wire
  (pts (xy 194.31 124.46) (xy 191.77 124.46))
  (stroke (width 0) (type default)))
 (label "PD_PG"
  (at 191.77 124.46 180)
  (fields_autoplaced yes)
  (effects (font (size 1.27 1.27)) (justify right bottom)))
 (wire
  (pts (xy 201.93 124.46) (xy 204.47 124.46))
  (stroke (width 0) (type default)))
 (label "LED_PD"
  (at 204.47 124.46 0)
  (fields_autoplaced yes)
  (effects (font (size 1.27 1.27)) (justify left bottom)))
 (embedded_fonts no))
